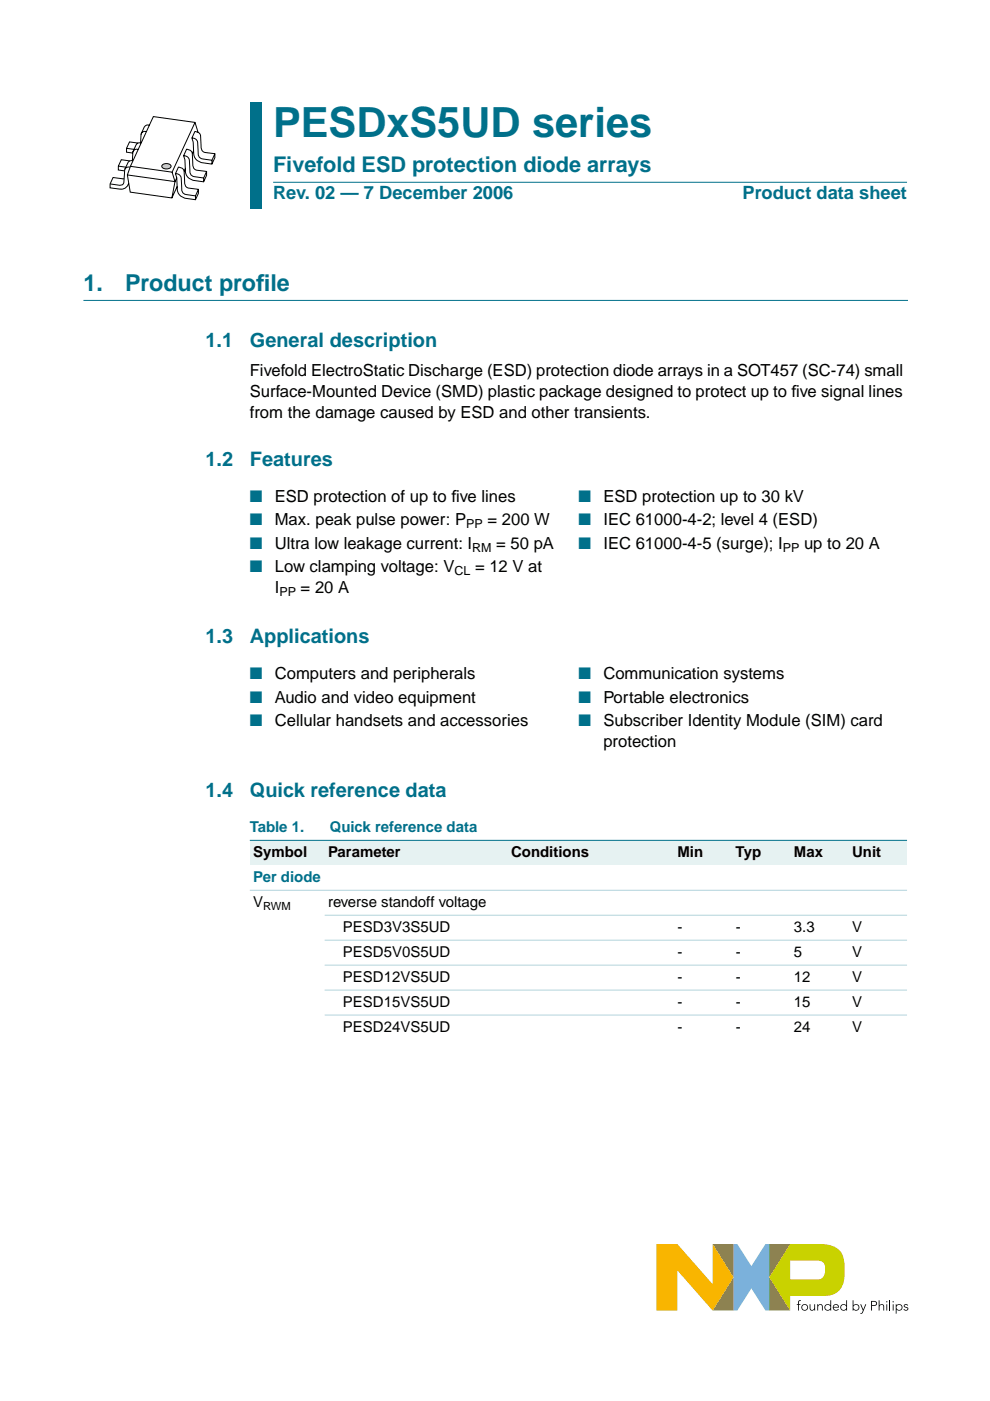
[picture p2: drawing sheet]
<svg xmlns="http://www.w3.org/2000/svg" width="210mm" height="297mm" viewBox="0 0 210 297" stroke-linecap="round" stroke-linejoin="round" font-family="sans-serif">
<path d="M155.5 263.8h.8l3 4.6 3-4.6h.8v14.1h-.8l-3-4.7-3 4.7h-.8z" fill="#7bb1db"/>
<path d="M151.1 263.8h4.4v14.1h-4.4l4.4-7.1z" fill="#958437"/>
<path d="M163.1 263.8h4.4l-4.4 7 4.4 7.1-4.4-.1z" fill="#739833"/>
<path d="M167.5 267.3h5.6a1.45 1.45 0 0 1 1.8 1.5 1.93 1.93 0 0 1-1.4 2.4h-6zM167.5 263.8l-4.4 7 4.4 7.1v-3.2h7.5a4 4 0 0 0 4.1-4.5 8.8 8.8 0 0 0-.7-4.5 4.8 4.8 0 0 0-4.6-1.9z" fill="#c9d200"/>
<path d="M139.2 263.8h4.4l7.5 8.5v-8.5l4.4 7-4.4 7.1-7.5-8.6v8.6h-4.4z" fill="#f9b500"/>
<g fill="#000">
<path d="M169.3 275.8l.5-.1-.4 .3v.5h.3v.2h-.3v1.2h-.2v-1.2h-.3v-.2h.3zM171.7 276.5h.1l.1 1 .3 .2 .4-.2v-1h.2v1.4h-.1l-.1-.3a.53 .53 0 0 1-.6 .3 .53 .53 0 0 1-.3-.6zM173.3 276.5h.1l.1 .3a.53 .53 0 0 1 .6-.3 .53 .53 0 0 1 .3 .6v.8h-.1l-.1-1-.3-.2h-.2l-.2 .5v.7h-.2zM182.4 276.5h.2l.4 1.1 .5-1.1h.2l-.7 1.8-.4 .2h-.2v-.1l.3-.1 .2-.4zM186.3 275.7h.2v1.1a.53 .53 0 0 1 .6-.3 .53 .53 0 0 1 .4 .6v.8h-.2v-1l-.4-.2h-.2l-.2 .5v.7h-.2zM191.7 276.7l.4-.2 .3 .1 .2 .1-.2 .1-.3-.1-.3 .2 .7 .3 .1 .3a.57 .57 0 0 1-.5 .4 .57 .57 0 0 1-.5-.3l.1-.1 .4 .2 .3-.2-.7-.4z"/>
<path d="M170.1 277.2a.55 .55 0 0 0 1.1 0 .55 .55 0 0 0-1.1 0zM169.9 277.2a.71 .71 0 0 1 1.4 0 .71 .71 0 0 1-1.4 0z"/>
<path d="M175 277.2a.55 .55 0 0 0 1.1 0 .55 .55 0 0 0-1.1 0zM175 276.7l.5-.2 .6 .3v-1.1h.1v2.2h-.1v-.3a.71 .71 0 0 1-1.1 .1 .71 .71 0 0 1 0-1z"/>
<path d="M176.9 276.7l-.2 .4h1l-.2-.4zM176.8 276.7a.65 .65 0 0 1 .7-.2 .65 .65 0 0 1 .4 .7h-1.2l.2 .4 .5 .1 .3-.2 .1 .1a.71 .71 0 0 1-1 .1 .71 .71 0 0 1 0-1z"/>
<path d="M178.3 277.2a.55 .55 0 0 0 1.1 0 .55 .55 0 0 0-1.1 0zM178.4 276.7l.5-.2 .5 .3v-1.1h.2v2.2h-.2v-.3a.71 .71 0 0 1-1 .1 .71 .71 0 0 1 0-1z"/>
<path d="M180.9 277.2a.55 .55 0 0 0 1.1 0 .55 .55 0 0 0-1.1 0zM180.8 275.7h.2v1.1a.7 .7 0 0 1 1-.1 .7 .7 0 0 1 0 1 .7 .7 0 0 1-1-.1v.3h-.2z"/>
<path d="M184.9 276v.7l.8-.1v-.5zM184.7 275.8a1.17 1.17 0 0 1 1.2 .3 .54 .54 0 0 1 0 .6 .54 .54 0 0 1-.6 .2h-.4v1h-.2z"/>
<path d="M187.9 276.5h.2v1.4h-.2zM187.9 276a.15 .15 0 0 1 .3 0 .15 .15 0 0 1-.3 0z"/>
<path d="M189.3 276.5h.2v1.4h-.2zM189.2 276a.15 .15 0 0 1 .3 0 .15 .15 0 0 1-.3 0z"/>
<path d="M190.1 277.2a.55 .55 0 0 0 1.1 0 .55 .55 0 0 0-1.1 0zM189.9 276.5h.2v.3a.7 .7 0 0 1 1-.1 .7 .7 0 0 1 0 1 .7 .7 0 0 1-1-.1v.9h-.2z"/>
</g>
<path d="M188.7 275.7v2.2" fill="none" stroke="#000" stroke-width=".21"/>
<path d="M17.7 63.7h174.7" fill="none" stroke="#00708a" stroke-width=".21"/>
<g fill="#00708a">
<path d="M53 21.7h2.4v10.2h-2.4z" fill-rule="evenodd"/>
<path d="M53 31.9h2.4v6.7h-2.4z" fill-rule="evenodd"/>
<path d="M53 38.6h2.4v5.7h-2.4z" fill-rule="evenodd"/>
</g>
<path d="M57.9 38.6h134.4z" fill="#00708a" stroke="#00708a" stroke-width=".21"/>
<g fill="none" stroke="#000" stroke-width=".21">
<path d="M25.1 35.2l1.6 .2M26.3 37.9l-2.3-.3-.7 1.4v.8l.6 .1a3.3 3.3 0 0 0 2.9-.3l.5-.7M26.8 31.4l1.6 .3M27.5 34.1l-1.8-.2-.6 1.3v.8l1.3 .2M27.6 35.5h-.7l-.4 .4M28.2 34.1a1 1 0 0 0-1.3 .8 4.7 4.7 0 0 0-.6 3.1l-.2 1.1-.4 .2-2.4-.3M29.3 30.3l-1.8-.2-.7 1.3v.9l1.4 .2M29.3 31.7l-.9 .1-.2 .5M29.9 30.3a1.24 1.24 0 0 0-1.4 1.2l-.3 .9-.1 1.7M31 27.9l-.8 .1-.3 .5M31.7 26.5a1.24 1.24 0 0 0-1.5 1.3l-.3 .8-.1 1.7M36.5 36.5l.6 2-10.1-1.4"/>
<path d="M37.2 36.8a1.15 1.15 0 0 1 1.3 1.4v2.1a1.19 1.19 0 0 0 1.5 1l1.5 .2 .6-1.4M37.5 37.7l-.4 .8-.7 3.5M37.8 35.4l.1 .1a1.2 1.2 0 0 1 1.2 1.5v1.2a1.4 1.4 0 0 0 1.5 1.8l1.5 .1v.9l-.7 1.3-2.2-.3a2.26 2.26 0 0 1-1.7-2.8v-1.5l-.3-.9zM38.9 33a1.15 1.15 0 0 1 1.3 1.4l.1 2.1a1.19 1.19 0 0 0 1.5 1l1.4 .2 .6-1.3M39.3 35.8l-.3 .5M39.6 31.6l.1 .1a1.2 1.2 0 0 1 1.1 1.5l.1 1.2a1.4 1.4 0 0 0 1.5 1.8l1.4 .2v.8l-.6 1.4-2.2-.4a2.26 2.26 0 0 1-1.7-2.7l-.1-1.6-.3-.9zM40.7 29.3a1.15 1.15 0 0 1 1.2 1.3l.1 2.2a1.19 1.19 0 0 0 1.5 1l1.4 .2 .7-1.4M41 32l-.2 .6M41.3 27.9h.1a1.2 1.2 0 0 1 1.2 1.5v1.3a1.4 1.4 0 0 0 1.5 1.7l1.5 .2v.8l-.7 1.4-2.2-.3a2.26 2.26 0 0 1-1.7-2.8v-1.6l-.3-.8zM41.3 26l-4.8 10.5-8.8-1.2M42 28l-.7-2-8.8-1.3-4.8 10.6-.7 1.8 .6 3.6 8.8 1.3 1.2-2.5M43.2 37.7v.9"/>
<path d="M44.9 34v.8M41.5 41.5l-.1 .8"/>
</g>
<path d="M34.4 35a1.21 1.21 0 0 1 1.9 .2 1.14 1.14 0 0 1-2 0z" fill="#ccc" stroke="#000" stroke-width=".21"/>
<g fill="#e6f2f2">
<path d="M53 178.2h15.8v5.3h-15.8z" fill-rule="evenodd"/>
<path d="M68.8 178.2h38.8v5.3h-38.8z" fill-rule="evenodd"/>
<path d="M107.6 178.2h30v5.3h-30z" fill-rule="evenodd"/>
<path d="M137.6 178.2h5.3v5.3h-5.3z" fill-rule="evenodd"/>
<path d="M142.9 178.2h12.4v5.3h-12.4z" fill-rule="evenodd"/>
<path d="M155.3 178.2h12.3v5.3h-12.3z" fill-rule="evenodd"/>
<path d="M167.6 178.2h12.4v5.3h-12.4z" fill-rule="evenodd"/>
<path d="M180 178.2h12.3v5.3h-12.3z" fill-rule="evenodd"/>
</g>
<path d="M53 178.2h139.3z" fill="#00708a" stroke="#00708a" stroke-width=".21"/>
<g fill="#b3d4db" stroke="#b3d4db" stroke-width=".21">
<path d="M53 188.8h139.3z"/>
<path d="M68.8 194h123.5z"/>
<path d="M68.8 199.3h123.5z"/>
<path d="M68.8 204.6h123.5z"/>
<path d="M68.8 209.9h123.5z"/>
<path d="M68.8 215.2h123.5z"/>
</g>
<text font-size="8.8" fill="#00708a" x="57.9" y="29">PESDxS5UD series</text>
<g font-size="4.9" fill="#00708a">
<text x="17.7" y="61.7">1.</text>
<text x="26.5" y="61.7">Product prof</text>
<text x="54.3" y="61.7">ile</text>
</g>
<text font-size="4.6" fill="#00708a" x="57.9" y="36.4">Fivefold ESD protection diode arrays</text>
<g font-size="4.2" fill="#00708a">
<text x="43.6" y="73.6">1.1</text>
<text x="53" y="73.6">General description</text>
<text x="43.6" y="98.8">1.2</text>
<text x="53" y="98.8">Features</text>
<text x="43.6" y="136.4">1.3</text>
<text x="53" y="136.4">Applications</text>
<text x="43.6" y="169">1.4</text>
<text x="53" y="169">Quick reference data</text>
</g>
<g font-size="3.9" fill="#00708a">
<text x="57.9" y="42.3">Rev. 02 — 7 December 2006</text>
<text x="157.5" y="42.3">Product data sheet</text>
</g>
<g font-size="3.5">
<text x="53" y="79.8">Fivefold ElectroStatic Discharge (ESD) protection diode arrays in a SOT457 (SC-74) small</text>
<text x="53" y="84.2">Surface-Mounted Device (SMD) plastic package designed to protect up to f</text>
<text x="53" y="88.6">from the damage caused by ESD and other transients.</text>
<text x="167.8" y="84.2">ive signal lines</text>
<text x="58.3" y="106.4">ESD protection of up to f</text>
<text x="95.7" y="106.4">ive lines</text>
<text x="127.9" y="106.4">ESD protection up to 30 kV</text>
<text x="58.3" y="111.4">Max. peak pulse power: P</text>
<text x="103.4" y="111.4">= 200 W</text>
<text x="127.9" y="111.4">IEC 61000-4-2; level 4 (ESD)</text>
<text x="58.3" y="116.3">Ultra low leakage current: I</text>
<text x="105.2" y="116.3">= 50 pA</text>
<text x="127.9" y="116.3">IEC 61000-4-5 (surge); I</text>
<text x="170.5" y="116.3">up to 20 A</text>
<text x="58.3" y="121.3">Low clamping voltage: V</text>
<text x="58.3" y="125.7">I</text>
<text x="63.7" y="125.7">= 20 A</text>
<text x="100.7" y="121.3">= 12 V at</text>
<text x="58.3" y="144">Computers and peripherals</text>
<text x="58.3" y="148.9">Audio and video equipment</text>
<text x="127.9" y="144">Communication systems</text>
<text x="127.9" y="148.9">Portable electronics</text>
<text x="58.3" y="153.9">Cellular handsets and accessories</text>
<text x="127.9" y="153.9">Subscriber Identity Module (SIM) card</text>
<text x="127.9" y="158.3">protection</text>
</g>
<g font-size="3.5" fill="#00708a">
<text x="53" y="106.4">■</text>
<text x="122.6" y="106.4">■</text>
<text x="53" y="111.4">■</text>
<text x="122.6" y="111.4">■</text>
<text x="53" y="116.3">■</text>
<text x="122.6" y="116.3">■</text>
<text x="53" y="121.3">■</text>
<text x="53" y="144">■</text>
<text x="53" y="148.9">■</text>
<text x="122.6" y="144">■</text>
<text x="122.6" y="148.9">■</text>
<text x="53" y="153.9">■</text>
<text x="122.6" y="153.9">■</text>
</g>
<g font-size="3.2" fill="#00708a">
<text x="53" y="176.4">Table 1.</text>
<text x="69.9" y="176.4">Quick reference data</text>
<text x="53.7" y="187">Per diode</text>
</g>
<g font-size="3.2">
<text x="53.7" y="181.7">Symbol</text>
<text x="69.5" y="181.7">Parameter</text>
<text x="108.4" y="181.7">Conditions</text>
<text x="143.6" y="181.7">Min</text>
<text x="156" y="181.7">Typ</text>
<text x="168.3" y="181.7">Max</text>
<text x="180.7" y="181.7">Unit</text>
<text x="53.7" y="192.3">V</text>
<text x="69.5" y="192.3">reverse standoff voltage</text>
<text x="72.7" y="197.6">PESD3V3S5UD</text>
<text x="143.6" y="197.6">-</text>
<text x="156" y="197.6">-</text>
<text x="168.3" y="197.6">3.3</text>
<text x="180.7" y="197.6">V</text>
<text x="72.7" y="202.9">PESD5V0S5UD</text>
<text x="143.6" y="202.9">-</text>
<text x="156" y="202.9">-</text>
<text x="168.3" y="202.9">5</text>
<text x="180.7" y="202.9">V</text>
<text x="72.7" y="208.2">PESD12VS5UD</text>
<text x="143.6" y="208.2">-</text>
<text x="156" y="208.2">-</text>
<text x="168.3" y="208.2">12</text>
<text x="180.7" y="208.2">V</text>
<text x="72.7" y="213.4">PESD15VS5UD</text>
<text x="143.6" y="213.4">-</text>
<text x="156" y="213.4">-</text>
<text x="168.3" y="213.4">15</text>
<text x="180.7" y="213.4">V</text>
<text x="72.7" y="218.7">PESD24VS5UD</text>
<text x="143.6" y="218.7">-</text>
<text x="156" y="218.7">-</text>
<text x="168.3" y="218.7">24</text>
<text x="180.7" y="218.7">V</text>
</g>
<g font-size="2.6">
<text x="98.9" y="112">PP</text>
<text x="100.1" y="117">RM</text>
<text x="166" y="117">PP</text>
<text x="96.4" y="121.9">CL</text>
<text x="59.2" y="126.3">PP</text>
</g>
<text font-size="2.4" x="55.8" y="192.9">RWM</text>
</svg>
